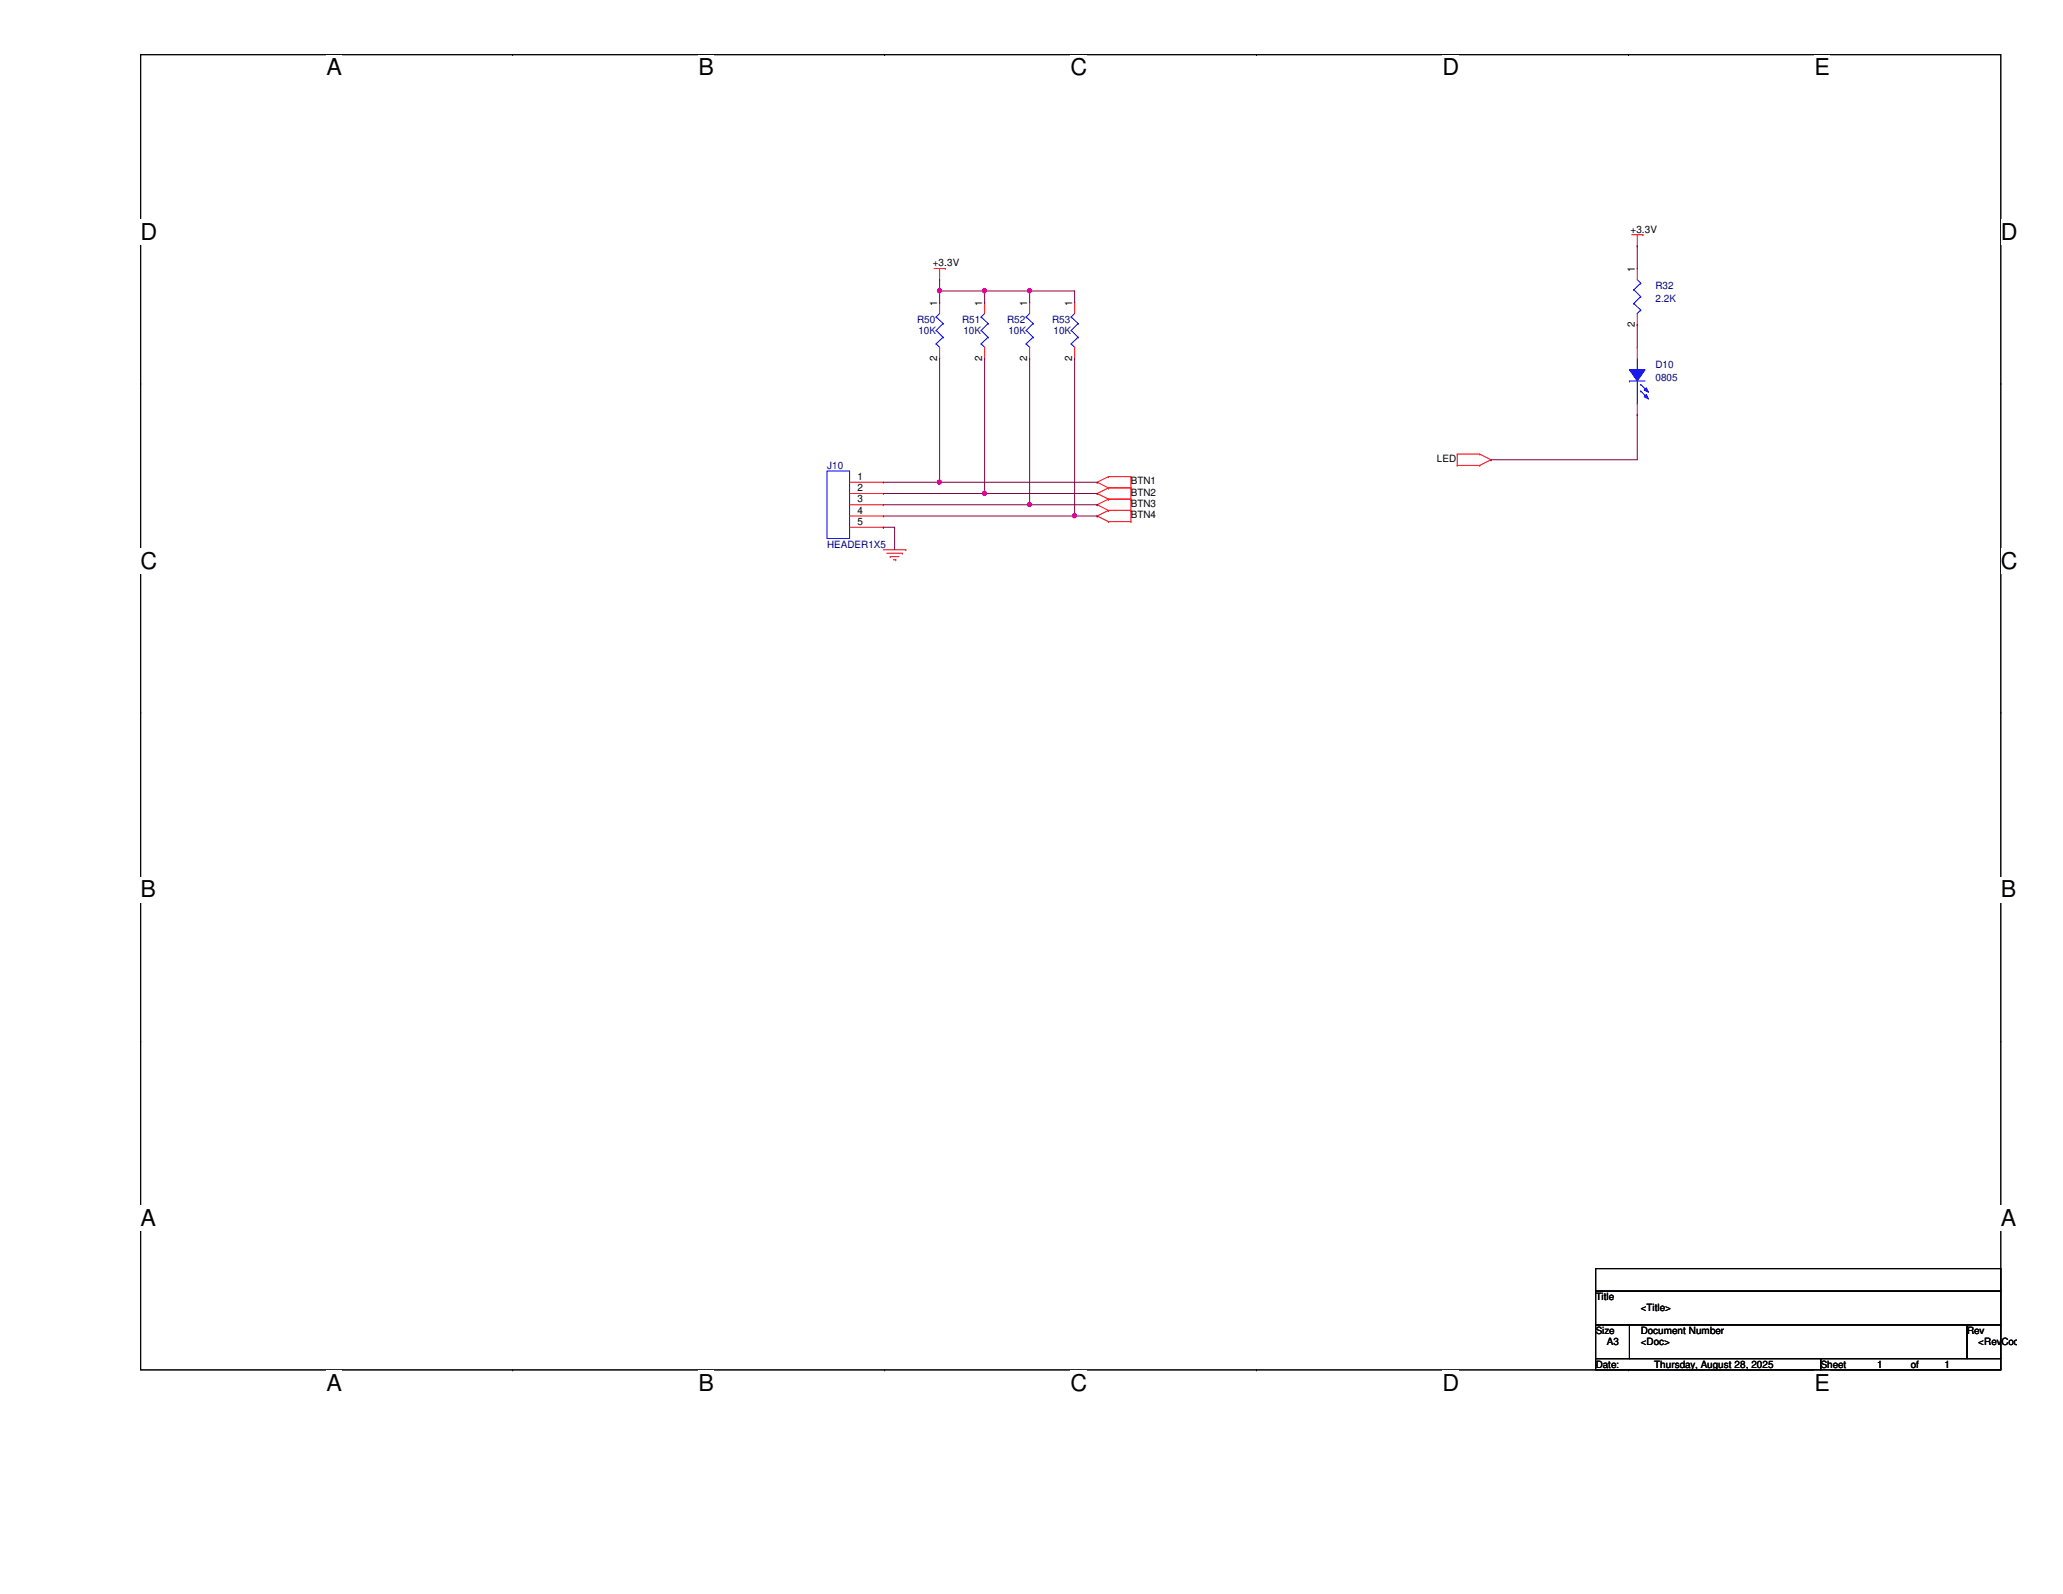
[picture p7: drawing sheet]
<svg xmlns="http://www.w3.org/2000/svg" width="279mm" height="216mm" viewBox="0 0 279 216" stroke-linecap="round" stroke-linejoin="round" font-family="sans-serif">
<path d="M19.1 7.4h251.9v178.1h-251.9z" fill="none" stroke="#000" stroke-width=".14"/>
<g fill="#fff">
<path d="M44.2 7.4h2.1v3.5h-2.1z"/>
<path d="M44.2 185.5h2.1v3.5h-2.1z"/>
</g>
<path d="M69.4 7.4h.1M69.4 185.5h.1" fill="none" stroke="#000" stroke-width=".14"/>
<g fill="#fff">
<path d="M94.6 7.4h2.1v3.5h-2.1z"/>
<path d="M94.6 185.5h2.1v3.5h-2.1z"/>
</g>
<path d="M119.8 7.4h.1M119.8 185.5h.1" fill="none" stroke="#000" stroke-width=".14"/>
<g fill="#fff">
<path d="M145 7.4h2.2v3.5h-2.2z"/>
<path d="M145 185.5h2.2v3.5h-2.2z"/>
</g>
<path d="M170.2 7.4h.1M170.2 185.5h.1" fill="none" stroke="#000" stroke-width=".14"/>
<g fill="#fff">
<path d="M195.4 7.4h2.2v3.5h-2.2z"/>
<path d="M195.4 185.5h2.2v3.5h-2.2z"/>
</g>
<path d="M220.6 7.4h.1M220.6 185.5h.1" fill="none" stroke="#000" stroke-width=".14"/>
<g fill="#fff">
<path d="M245.7 7.4h2.1v3.5h-2.1z"/>
<path d="M245.7 185.5h2.1v3.5h-2.1z"/>
<path d="M19.1 29.7h2.2v3.4h-2.2z"/>
<path d="M271 29.7h2.1v3.4h-2.1z"/>
<path d="M19.1 74.2h2.2v3.5h-2.2z"/>
<path d="M271 74.2h2.1v3.5h-2.1z"/>
</g>
<path d="M19.1 51.9h.1M271 51.9h.1" fill="none" stroke="#000" stroke-width=".14"/>
<g fill="#fff">
<path d="M19.1 118.7h2v3.5h-2z"/>
<path d="M271 118.7h2.1v3.5h-2.1z"/>
</g>
<path d="M19.1 96.5h.1M271 96.5h.1" fill="none" stroke="#000" stroke-width=".14"/>
<g fill="#fff">
<path d="M19.1 163.3h2v3.5h-2z"/>
<path d="M271 163.3h2.1v3.5h-2.1z"/>
</g>
<path d="M19.1 141h.1M271 141h.1M216.1 171.8h54.9v3.1h-54.9zM216.1 174.9h54.9v4.6h-54.9zM216.1 179.5h4.6v4.5h-4.6zM220.7 179.5h45.7v4.5h-45.7zM266.4 179.5h4.6v4.5h-4.6zM216.1 184h30.5v1.5h-30.5zM246.6 184h24.4v1.5h-24.4z" fill="none" stroke="#000" stroke-width=".14"/>
<g fill="none" stroke="#f00" stroke-width=".14">
<path d="M126.5 36.4h1.5M127.3 37.9h.1M127.3 36.4v1.5M128 36.4h.1M221 31.8h1.5M221.7 33.3h.1M221.7 31.8v1.5M222.5 31.8h.1M139.4 40.9h.1M139.4 48.6h.1M139.4 40.9v1.6M139.4 47v1.6"/>
<path d="M119.6 74.5h3.1M120.1 74.9h2.1M120.6 75.4h.1M120.6 75.4h1.2M121 75.8h.3M121.3 75.8h.1M122.2 74.9h.1M122.7 74.5h.1M148.6 65.3h.1M148.6 66.8h.1M148.6 68.4h.1M148.6 69.9h.1"/>
<path d="M148.6 65.3l1.5 .8M148.6 66.8l1.5 .8M148.6 68.4l1.5 .7M148.6 69.9l1.5 .8M150.1 64.6h.1M150.1 66.1h.1M150.1 67.6h.1M150.1 69.1h.1M150.1 70.7h.1M150.1 64.6l-1.5 .7M150.1 64.6h3.1M150.1 66.1h3.1"/>
<path d="M150.1 66.1l-1.5 .7M150.1 67.6h3.1M150.1 67.6l-1.5 .8M150.1 69.1h3.1M150.1 69.1l-1.5 .8M150.1 70.7h3.1M153.2 64.6h.1M153.2 66.1h.1M153.2 67.6h.1M153.2 69.1h.1M153.2 70.7h.1M153.2 64.6v6.1"/>
<path d="M197.4 63h.1M197.4 61.5h.1M197.4 63h3M197.4 61.5v1.5M197.4 61.5h3M200.4 63h.1M200.4 61.5h.1M200.4 61.5l1.5 .8M201.9 62.3h.1M201.9 62.3l-1.5 .7"/>
</g>
<g fill="none" stroke="#00f" stroke-width=".14">
<path d="M139 42.9h.1M139 44.7h.1M139 46.6h.1M139 42.9l.9 .9M139 44.7l.9 1M139 46.6l.4 .4M139.4 47h.1M139.4 42.5l-.4 .4M139.9 43.8h.1M139.9 45.7h.1M139.9 43.8l-.9 .9M139.9 45.7l-.9 .9"/>
<path d="M220.7 51.6h.1M220.7 51.6h2.1M221.7 50.1h.1M221.7 54.7h.1M221.7 48.6v1.5M221.7 51.6v3.1"/>
</g>
<path d="M220.7 50.1h2.1l-1.1 1.5z" fill-rule="evenodd" fill="#00f"/>
<path d="M220.7 50.1h2.1l-1.1 1.5z" fill="none" stroke="#00f" stroke-width=".14"/>
<path d="M223 53.4l.3 .7-.6-.4z" fill-rule="evenodd" fill="#00f"/>
<path d="M223 53.4l.3 .7-.6-.4z" fill="none" stroke="#00f" stroke-width=".14"/>
<path d="M223 52.5l.3 .6-.6-.3z" fill-rule="evenodd" fill="#00f"/>
<g fill="none" stroke="#00f" stroke-width=".14">
<path d="M221.3 39.2h.1M221.3 39.2l.9 1M221.7 37.9l.5 .5M222.2 38.4h.1M222.2 38.4l-.9 .8M126.8 42.9h.1M126.8 44.7h.1M126.8 46.6h.1M126.8 42.9l.9 .9M126.8 44.7l.9 1M126.8 46.6l.5 .4M127.3 47h.1"/>
<path d="M127.3 42.5l-.5 .4M127.7 43.8h.1M127.7 45.7h.1M127.7 43.8l-.9 .9M127.7 45.7l-.9 .9M132.9 42.9h.1M132.9 44.7h.1M132.9 46.6h.1M132.9 42.9l.9 .9M132.9 44.7l.9 1M132.9 46.6l.5 .4M133.4 47h.1"/>
<path d="M133.4 42.5l-.5 .4M133.8 43.8h.1M133.8 45.7h.1M133.8 43.8l-.9 .9M133.8 45.7l-.9 .9M145.1 42.9h.1M145.1 44.7h.1M145.1 46.6h.1M145.1 42.9l.9 .9M145.1 44.7l.9 1M145.1 46.6l.4 .4M145.5 47h.1"/>
<path d="M145.5 42.5l-.4 .4M146 43.8h.1M146 45.7h.1M146 43.8l-.9 .9M146 45.7l-.9 .9M221.3 41.1h.1M221.3 41.1l.9 .9M221.7 42.5h.1M222.2 52.1h.1M222.2 53h.1M222.2 40.2h.1M222.2 42h.1"/>
<path d="M222.2 52.1l.9 .9M222.2 53l.9 .9M222.2 40.2l-.9 .9M222.2 42l-.5 .5M223 52.5l.3 .6-.6-.3zM112 63.8h3.1v9.1h-3.1z"/>
</g>
<g fill="none" stroke="#f00" stroke-width=".14">
<path d="M221.7 36.4h.1M221.7 36.4v1.5M127.3 40.9h.1M127.3 48.6h.1M127.3 40.9v1.6M127.3 47v1.6M133.4 40.9h.1M133.4 48.6h.1M133.4 40.9v1.6M133.4 47v1.6M145.5 40.9h.1M145.5 48.6h.1"/>
<path d="M145.5 40.9v1.6M145.5 47v1.6M221.7 47h.1M221.7 56.2h.1M221.7 44h.1M221.7 42.5v1.5M221.7 47v1.6M221.7 54.7v1.5M115.1 65.3h4.5M115.1 66.8h4.5M115.1 68.4h4.5M115.1 69.9h4.5"/>
<path d="M115.1 71.4h4.5M119.6 65.3h.1M119.6 66.8h.1M119.6 68.4h.1M119.6 69.9h.1M119.6 71.4h.1"/>
</g>
<path d="M127.3 39.4h.1M127.3 37.9v3M127.3 39.4h6.1M221.7 33.3h.1M221.7 33.3v3.1M127.3 40.9h.1M221.7 44h.1M221.7 56.2h.1M221.7 44v3M221.7 56.2v6.1h-19.8M201.9 62.3h.1" fill="none" stroke="#800040" stroke-width=".14"/>
<circle cx="127.2" cy="39.4" r=".29" fill="#f0f"/>
<circle cx="127.2" cy="39.4" r=".29" fill="none" stroke="#f0f" stroke-width=".14"/>
<path d="M133.4 39.4h.1M133.4 39.4h6M133.4 39.4v1.5M133.4 40.9h.1" fill="none" stroke="#800040" stroke-width=".14"/>
<circle cx="133.3" cy="39.4" r=".29" fill="#f0f"/>
<circle cx="133.3" cy="39.4" r=".29" fill="none" stroke="#f0f" stroke-width=".14"/>
<path d="M139.4 39.4h.1M139.4 39.4v1.5M139.4 39.4h6.1M139.4 40.9h.1" fill="none" stroke="#800040" stroke-width=".14"/>
<circle cx="139.4" cy="39.4" r=".29" fill="#f0f"/>
<circle cx="139.4" cy="39.4" r=".29" fill="none" stroke="#f0f" stroke-width=".14"/>
<g fill="none" stroke="#800040" stroke-width=".14">
<path d="M145.5 39.4v1.5M127.3 48.6v16.7M133.4 48.6v18.2M139.4 48.6v19.8M145.5 40.9h.1M145.5 48.6v21.3M119.6 71.4h.1M119.6 71.4h1.6M119.6 65.3h29M127.3 65.3h.1M133.4 66.8h.1M139.4 68.4h.1"/>
<path d="M145.5 69.9h.1M148.6 65.3h.1"/>
</g>
<circle cx="127.2" cy="65.3" r=".29" fill="#f0f"/>
<circle cx="127.2" cy="65.3" r=".29" fill="none" stroke="#f0f" stroke-width=".14"/>
<path d="M119.6 66.8h29M133.4 66.8h.1M148.6 66.8h.1" fill="none" stroke="#800040" stroke-width=".14"/>
<circle cx="133.3" cy="66.8" r=".29" fill="#f0f"/>
<circle cx="133.3" cy="66.8" r=".29" fill="none" stroke="#f0f" stroke-width=".14"/>
<path d="M119.6 68.4h29M139.4 68.4h.1M148.6 68.4h.1" fill="none" stroke="#800040" stroke-width=".14"/>
<circle cx="139.4" cy="68.3" r=".29" fill="#f0f"/>
<circle cx="139.4" cy="68.3" r=".29" fill="none" stroke="#f0f" stroke-width=".14"/>
<path d="M119.6 69.9h25.9M145.5 69.9h.1" fill="none" stroke="#800040" stroke-width=".14"/>
<circle cx="145.5" cy="69.9" r=".29" fill="#f0f"/>
<circle cx="145.5" cy="69.9" r=".29" fill="none" stroke="#f0f" stroke-width=".14"/>
<path d="M121.2 71.4h.1M121.2 71.4v3.1M145.5 69.9h3.1M148.6 69.9h.1" fill="none" stroke="#800040" stroke-width=".14"/>
<circle cx="127.2" cy="39.4" r=".29" fill="#f0f"/>
<circle cx="127.2" cy="39.4" r=".29" fill="none" stroke="#f0f" stroke-width=".14"/>
<circle cx="133.3" cy="39.4" r=".29" fill="#f0f"/>
<circle cx="133.3" cy="39.4" r=".29" fill="none" stroke="#f0f" stroke-width=".14"/>
<circle cx="139.4" cy="39.4" r=".29" fill="#f0f"/>
<circle cx="139.4" cy="39.4" r=".29" fill="none" stroke="#f0f" stroke-width=".14"/>
<circle cx="127.2" cy="65.3" r=".29" fill="#f0f"/>
<circle cx="127.2" cy="65.3" r=".29" fill="none" stroke="#f0f" stroke-width=".14"/>
<circle cx="133.3" cy="66.8" r=".29" fill="#f0f"/>
<circle cx="133.3" cy="66.8" r=".29" fill="none" stroke="#f0f" stroke-width=".14"/>
<circle cx="139.4" cy="68.3" r=".29" fill="#f0f"/>
<circle cx="139.4" cy="68.3" r=".29" fill="none" stroke="#f0f" stroke-width=".14"/>
<circle cx="145.5" cy="69.9" r=".29" fill="#f0f"/>
<circle cx="145.5" cy="69.9" r=".29" fill="none" stroke="#f0f" stroke-width=".14"/>
<g font-size="3.1">
<text x="44.2" y="10.2">A</text>
<text x="94.6" y="10.2">B</text>
<text x="145" y="10.2">C</text>
<text x="195.4" y="10.2">D</text>
<text x="245.7" y="10.2">E</text>
<text x="19" y="32.5">D</text>
<text x="271" y="32.5">D</text>
<text x="19" y="77">C</text>
<text x="271" y="77">C</text>
<text x="19" y="121.5">B</text>
<text x="271" y="121.5">B</text>
<text x="19" y="166.1">A</text>
<text x="271" y="166.1">A</text>
<text x="44.2" y="188.3">A</text>
<text x="94.6" y="188.3">B</text>
<text x="145" y="188.3">C</text>
<text x="195.4" y="188.3">D</text>
<text x="245.7" y="188.3">E</text>
</g>
<g font-size="1.4">
<text x="220.8" y="31.5">+3.3V</text>
<text x="126.3" y="36.1">+3.3V</text>
<text x="126.9" y="41.4" transform="rotate(-90 126.9 41.4)">1</text>
<text x="133" y="41.4" transform="rotate(-90 133 41.4)">1</text>
<text x="139.1" y="41.4" transform="rotate(-90 139.1 41.4)">1</text>
<text x="145.2" y="41.4" transform="rotate(-90 145.2 41.4)">1</text>
<text x="221.4" y="36.8" transform="rotate(-90 221.4 36.8)">1</text>
<text x="221.4" y="44.3" transform="rotate(-90 221.4 44.3)">2</text>
<text x="126.9" y="48.9" transform="rotate(-90 126.9 48.9)">2</text>
<text x="133" y="48.9" transform="rotate(-90 133 48.9)">2</text>
<text x="139.1" y="48.9" transform="rotate(-90 139.1 48.9)">2</text>
<text x="145.2" y="48.9" transform="rotate(-90 145.2 48.9)">2</text>
<text x="116.1" y="65">1</text>
<text x="153.2" y="65.6">BTN1</text>
<text x="194.6" y="62.6">LED</text>
<text x="116.1" y="66.5">2</text>
<text x="116.1" y="68">3</text>
<text x="116.1" y="69.6">4</text>
<text x="116.1" y="71.1">5</text>
<text x="153.2" y="67.1">BTN2</text>
<text x="153.2" y="68.7">BTN3</text>
<text x="153.2" y="70.2">BTN4</text>
<text x="216.1" y="176.1">Title</text>
<text x="222.2" y="177.6">&lt;Title&gt;</text>
<text x="216.1" y="180.7">Size</text>
<text x="216.1" y="185.3">Date:</text>
<text x="217.6" y="182.2">A3</text>
<text x="222.2" y="182.2">&lt;Doc&gt;</text>
<text x="222.2" y="180.7">Document Number</text>
<text x="224" y="185.3">Thursday, August 28, 2025</text>
<text x="246.6" y="185.3">Sheet</text>
<text x="254.2" y="185.3">1</text>
<text x="258.8" y="185.3">of</text>
<text x="263.4" y="185.3">1</text>
<text x="266.4" y="180.7">Rev</text>
<text x="267.9" y="182.2">&lt;RevCod</text>
</g>
<g font-size="1.4" fill="#000080">
<text x="224.2" y="39.1">R32</text>
<text x="224.2" y="40.9">2.2K</text>
<text x="124.2" y="43.7">R50</text>
<text x="124.4" y="45.2">10K</text>
<text x="130.3" y="43.7">R51</text>
<text x="130.5" y="45.2">10K</text>
<text x="136.4" y="43.7">R52</text>
<text x="136.6" y="45.2">10K</text>
<text x="142.5" y="43.7">R53</text>
<text x="142.7" y="45.2">10K</text>
<text x="224.2" y="49.8">D10</text>
<text x="224.2" y="51.6">0805</text>
<text x="112" y="63.5">J10</text>
<text x="112" y="74.2">HEADER1X5</text>
</g>
</svg>
